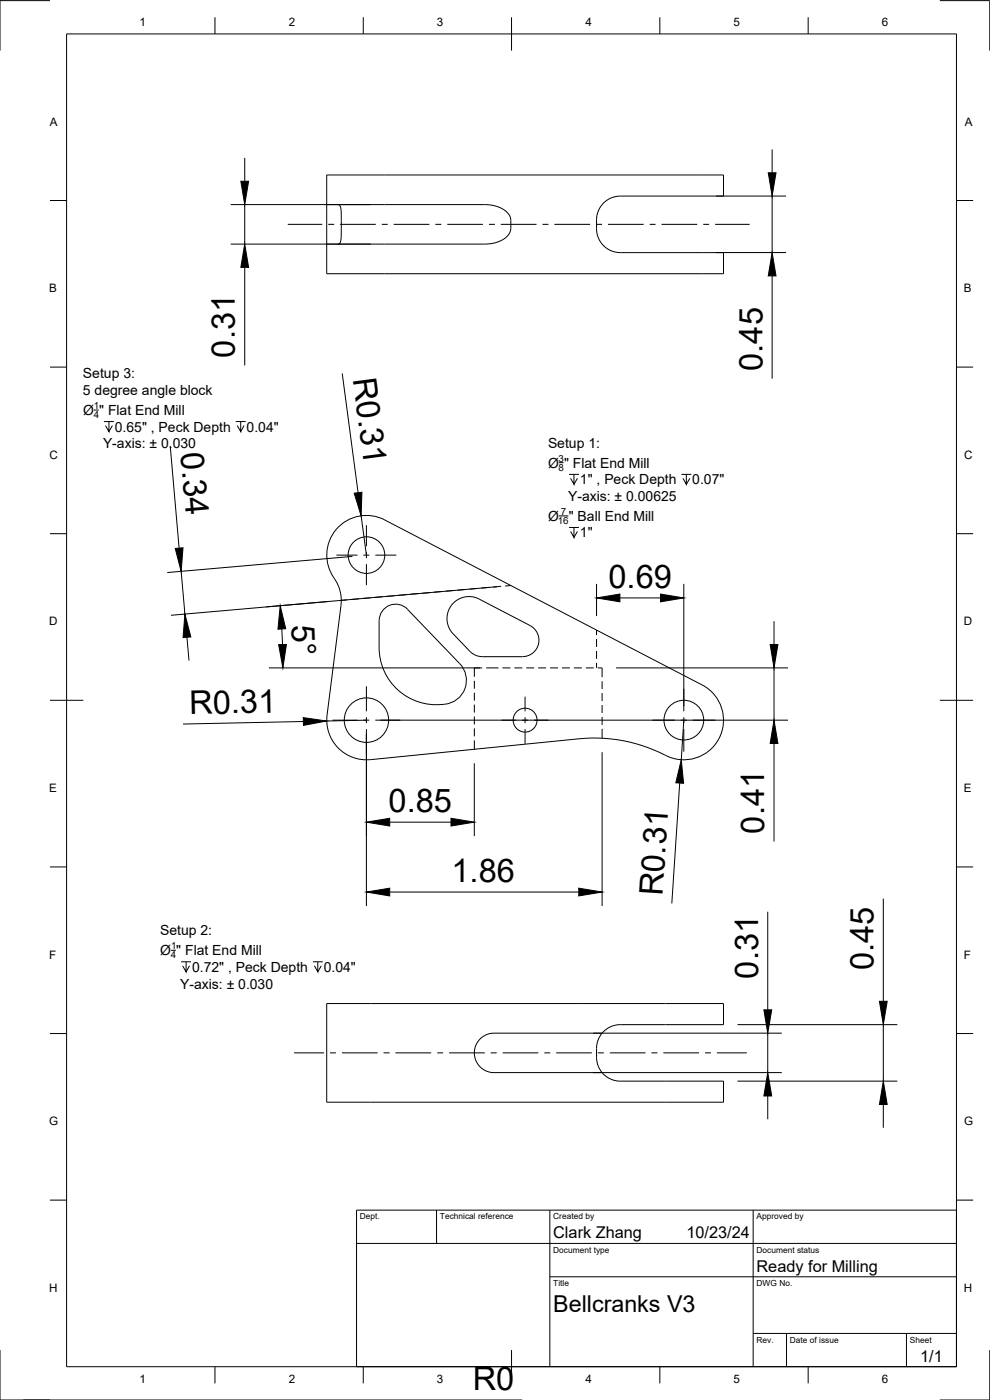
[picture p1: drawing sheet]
<svg xmlns="http://www.w3.org/2000/svg" width="297mm" height="420mm" viewBox="0 0 297 420" stroke-linecap="round" stroke-linejoin="round" font-family="sans-serif">
<!-- layer: Hidden -->
<g fill="none" stroke="#000" stroke-width=".3">
<path d="M107.7 179.7l-2.4 .2M111.2 179.4l-2.3 .2M114.8 179.1l-2.4 .2M118.3 178.8l-2.3 .2M121.9 178.5l-2.4 .2M125.5 178.1l-2.4 .3M129 177.8l-2.4 .3M132.6 177.5l-2.4 .2M136.1 177.2l-2.3 .2M139.7 176.9l-2.4 .2M143.3 176.6l-2.4 .2M146.8 176.3l-2.4 .2"/>
<path d="M150.4 176l-2.4 .2M153.3 175.7l-1.7 .2M104.1 180l-1.7 .2M179 189.1v1.5M179 191.8v2.4M179 195.4v2.3M179 198.9v1.5M142.3 204.3v2.4M142.3 207.9v2.4M142.3 211.5v2.3M142.3 215v2.4M142.3 218.6v2.4"/>
<path d="M144.7 200.4h-2.4v2.7M145.9 200.4h3.7M150.7 200.4h2.4M154.3 200.4h2.4M157.9 200.4h2.4M161.5 200.4h2.4M165 200.4h2.4M168.6 200.4h2.4M172.2 200.4h2.4M175.8 200.4h2.3M179.3 200.4h1.4v2.8M180.7 204.4v2.4"/>
<path d="M180.7 208v2.4M180.7 211.6v2.4M180.7 215.2v2.4M180.7 218.7v2.9M142.3 222.2v2.7"/>
</g>
<!-- layer: Visible -->
<g fill="none" stroke="#000" stroke-width=".3">
<path d="M98 52.5h119.1v6.3h-31a7.2 7.2 0 0 0-7.1 7.2v2.7a7.2 7.2 0 0 0 7.1 7.1h31v6.3h-119.1zM98 61.4h47.4a8.3 8.3 0 0 1 7.6 3.5l.3 1.3v2.3a5.5 5.5 0 0 1-5 4.4l-2.9 .4h-47.4M101.4 61.4a1.66 1.66 0 0 1 1 2.1v7.7a1.66 1.66 0 0 1-1 2.1M100.3 173.5a11.6 11.6 0 0 1 2 8.2l-4.2 32.9a11.9 11.9 0 0 0 13 13.4M100.3 173.5a11.9 11.9 0 0 1 .7-14.7 11.9 11.9 0 0 1 14.4-2.8l95.3 49.6M113.7 186.3v8.1a17.1 17.1 0 0 0 18.9 17M113.8 186.3a4.9 4.9 0 0 1 3.1-4.6 4.9 4.9 0 0 1 5.4 1.1l15.6 16.3M136 190.2l5.5 5.7 1.5 .9 1.7 .3M136 190.2a6.6 6.6 0 0 1-.6-8.5 6.6 6.6 0 0 1 8.4-1.9l15.2 7.9a4.9 4.9 0 0 1 2.6 5.6 4.9 4.9 0 0 1-4.8 3.8h-12.1M137.9 199.1a7.3 7.3 0 0 1 1.4 8 7.3 7.3 0 0 1-6.7 4.3M210.7 205.6a11.9 11.9 0 0 1 5 16 11.9 11.9 0 0 1-16 5.1 46.2 46.2 0 0 0-26-5l-62.6 6.3M98 301.2h119.1v6.3h-31a7.2 7.2 0 0 0-5.4 2.6h-32.5a5.9 5.9 0 0 0-5.9 5.9 5.9 5.9 0 0 0 5.9 5.9h32.5a7.2 7.2 0 0 0 5.4 2.6h31v6.3h-119.1z"/>
<path d="M179 317.3l.3 2.1 1.4 2.5M180.7 310l-1.4 2.5a12.8 12.8 0 0 0-.3 4.8"/>
<circle cx="110" cy="166.6" r="5.5"/>
<circle cx="110" cy="216.1" r="6.7"/>
<circle cx="157.6" cy="216.1" r="3.6"/>
<circle cx="205.2" cy="216.1" r="6"/>
</g>
<!-- layer: BORDER -->
<g fill="none" stroke="#000" stroke-width=".3">
<path d="M15 .2h-15v15M20 10.2h267v400h-267zM64.5 5.2v5M109 5.2v5M153.5 5.2v10M198 5.2v5M242.5 5.2v5M282 .2h15v15M15 60.2h5M287 60.2h5M15 110.2h5M287 110.2h5"/>
<path d="M15 160.2h5M287 160.2h5M15 210.2h10M282 210.2h10M15 260.2h5M287 260.2h5M15 310.2h5M287 310.2h5M15 360.2h5M287 360.2h5M0 405.2v15h15M64.5 410.2v5"/>
<path d="M109 410.2v5M153.5 405.2v10M198 410.2v5M242.5 410.2v5M297 405.2v15h-15"/>
</g>
<!-- layer: TITLEBLOCK -->
<path d="M107 363.2h180v47h-180zM107 373.2h180M131 363.2v10M165 363.2v47M226 363.2v47M165 383.2h122M226 400.2h61M236 400.2v10M272 400.2v10" fill="none" stroke="#000" stroke-width=".3"/>
<!-- layer: Smart Centers -->
<g fill="none" stroke="#000" stroke-width=".3">
<path d="M86.3 67.3h10.4M98.5 67.3h1.8M102 67.3h10.8M114.6 67.3h1.7M118.1 67.3h10.7M130.6 67.3h1.8M134.2 67.3h10.7M146.7 67.3h1.8M150.3 67.3h10.7M162.8 67.3h1.7M166.3 67.3h10.8M178.8 67.3h1.8"/>
<path d="M182.4 67.3h10.7M194.9 67.3h1.8M198.5 67.3h10.7M211 67.3h1.8M214.6 67.3h10.3M109.9 157.6v6.3M100.9 166.6h6.4M109 166.6h1.8M109.9 165.7v1.8M109.9 169.3v6.3M112.6 166.6h6.3M99.8 216.1h7.5"/>
<path d="M109 216.1h1.8M109.9 206v7.5M109.9 215.2v1.8M109.9 218.8v7.5M112.6 216.1h7.5M150.5 216.1h4.4M156.7 216.1h1.8M157.5 209.1v4.4M157.5 215.2v1.8M157.5 218.8v4.4M160.2 216.1h4.4M195.7 216.1h6.8"/>
<path d="M204.3 216.1h1.8M205.2 206.7v6.8M205.2 215.2v1.8M205.2 218.8v6.8M207.9 216.1h6.7M88.2 316h9M99 316h1.8M102.6 316h10.7M115.1 316h1.8M118.7 316h10.7M131.2 316h1.7M134.7 316h10.8"/>
<path d="M147.2 316h1.8M150.8 316h10.7M163.3 316h1.8M166.9 316h10.7M179.4 316h1.8M183 316h10.7M195.5 316h1.8M199 316h10.7M211.5 316h1.8M215.1 316h9"/>
</g>
<!-- layer: FD_Dimensions -->
<g fill="none" stroke="#000" stroke-width=".3">
<path d="M73.4 47.4v7M214.9 58.8h21M231.7 44.9v7M231.7 58.8v17M69.2 61.4h42M69.2 73.3h42M73.4 61.4v11.9M214.9 75.8h21M73.4 80.2v29.5M231.7 82.8v30.8M102.7 112.1l4.7 35.8M51.1 133.9l2.6 30.6"/>
<path d="M108.4 154.8l1.5 11.8M54.4 171.5l1.1 12.8M105.7 167l-55.5 4.8M149.1 176.1l-97.8 8.6M179 175.2v9.7M186 179.5h12.2M205.2 175.2v36.7M56.1 191.3l.6 6.9M84.6 188.8l.2 4.6M232.2 186.4v7M80.7 200.4h63.3M91 216.5l-36.1 .8"/>
<path d="M109.9 216.1l-11.9 .3M114.1 216.1h122.3M184.8 200.4h51.6M205.2 216.1l-.8 11.9M232.2 200.4v15.7M109.9 220.3v51.6M142.3 229.1v21.8M180.7 225.7v46.2M203.9 235l-2.3 36.1M232.2 223.1v29.5M116.9 246.7h18.4M116.9 267.7h56.8"/>
<path d="M230.4 273.6v29.5M265 269.7v30.8M177.9 310.1h56.7M221.3 307.5h47.9M230.4 310.1v11.8M265 307.5v17M177.9 321.9h56.7M221.3 324.5h47.9M230.4 328.9v7M265 331.5v7M7 420.2h149.7"/>
</g>
<g fill="#000" stroke="#000" stroke-width=".3">
<path d="M72.3 54.4h2.3l-1.2 7zM230.5 51.9h2.3l-1.1 6.9zM73.4 73.3l1.2 6.9h-2.3zM231.7 75.8l1.1 7h-2.3zM106.3 148l2.3-.3-.2 7.1zM52.6 164.6l2.3-.2-.5 7.1zM179 179.5l7-1.2v2.3zM198.2 178.3l7 1.2-7 1.1zM55.5 184.3l1.8 6.9-2.4 .1zM84.1 181.8l1.6 6.9-2.3 .1zM83.6 193.5l2.3-.1-1 7zM231.1 193.4h2.3l-1.2 7z"/>
<path d="M91 215.4l7 1-6.9 1.3zM204.4 228l.7 7.1-2.3-.2zM232.2 216.1l1.2 7h-2.3zM109.9 246.7l7-1.1v2.3zM135.3 245.6l7 1.1-7 1.2zM109.9 267.7l7-1.1v2.3zM173.7 266.6l7 1.1-7 1.2zM229.2 303.1h2.3l-1.1 7zM263.9 300.5h2.3l-1.2 7zM230.4 321.9l1.1 7h-2.3zM265 324.5l1.2 7h-2.3z"/>
</g>
<!-- layer: Notes -->
<g fill="none" stroke="#000" stroke-width=".3">
<path d="M28.2 123.1h1.4M31.2 126.5h3M32.7 126.5v3l-1.1-1.8M33.7 127.7l-1 1.8M70.7 126.5h3M72.2 126.5v3l-1-1.8M73.2 127.7l-1 1.8M167.7 138.9h1.4M167.7 154.8h2.8M170.7 142.4h3M170.7 158.3h3M172.2 142.4v3l-1-1.8"/>
<path d="M172.2 158.3v3l-1-1.8M173.2 143.6l-1 1.8M173.2 159.5l-1 1.8M204.4 142.4h3M205.9 142.4v3l-1-1.8M207 143.6l-1.1 1.8M51.3 285.2h1.5M54.3 288.6h3M55.8 288.6v3.1l-1-1.8M56.9 289.9l-1.1 1.8M93.9 288.6h3M95.4 288.6v3.1l-1.1-1.8"/>
<path d="M96.4 289.9l-1 1.8"/>
</g>
<g font-size="9.8">
<text x="70.5" y="107.3" transform="rotate(-90 70.5 107.3)">0.31</text>
<text x="105.8" y="113.7" transform="rotate(82 105.8 113.7)">R0.31</text>
<text x="228.7" y="111.3" transform="rotate(-90 228.7 111.3)">0.45</text>
<text x="54.2" y="136" transform="rotate(85 54.2 136)">0.34</text>
<text x="182.6" y="176.5">0.69</text>
<text x="87.5" y="187.6" transform="rotate(88 87.5 187.6)">5°</text>
<text x="56.9" y="214.3" transform="rotate(-1 56.9 214.3)">R0.31</text>
<text x="116.6" y="243.8">0.85</text>
<text x="229.3" y="250.2" transform="rotate(-90 229.3 250.2)">0.41</text>
<text x="135.5" y="264.8">1.86</text>
<text x="198.8" y="268.9" transform="rotate(-86 198.8 268.9)">R0.31</text>
<text x="227.4" y="293.7" transform="rotate(-90 227.4 293.7)">0.31</text>
<text x="262.1" y="291.1" transform="rotate(-90 262.1 291.1)">0.45</text>
<text x="141.8" y="417.3">R0</text>
</g>
<text font-size="7" x="166" y="393.7">Bellcranks V3</text>
<g font-size="4.9">
<text x="166" y="371.7">Clark Zhang</text>
<text x="206" y="371.7">10/23/24</text>
<text x="227" y="381.7">Ready for Milling</text>
<text x="276.1" y="408.8">1/1</text>
</g>
<g font-size="4.2">
<text x="24.9" y="113.6">Setup 3:</text>
<text x="24.9" y="118.6">5 degree angle block</text>
<text x="24.9" y="124.6">Ø &quot; Flat End Mill</text>
<text x="34.5" y="129.5">0.65&quot; , Peck Depth</text>
<text x="74" y="129.5">0.04&quot;</text>
<text x="30.9" y="134.5">Y-axis: ± 0.030</text>
<text x="164.4" y="134.3">Setup 1:</text>
<text x="164.4" y="140.4">Ø &quot; Flat End Mill</text>
<text x="174" y="145.4">1&quot; , Peck Depth</text>
<text x="207.7" y="145.4">0.07&quot;</text>
<text x="170.4" y="150.4">Y-axis: ± 0.00625</text>
<text x="164.4" y="156.3">Ø</text>
<text x="170.6" y="156.3">&quot; Ball End Mill</text>
<text x="174" y="161.3">1&quot;</text>
<text x="48" y="280.7">Setup 2:</text>
<text x="48" y="286.7">Ø &quot; Flat End Mill</text>
<text x="57.6" y="291.7">0.72&quot; , Peck Depth</text>
<text x="97.2" y="291.7">0.04&quot;</text>
<text x="54" y="296.7">Y-axis: ± 0.030</text>
</g>
<g font-size="3.5">
<text x="41.9" y="7.7">1</text>
<text x="86.6" y="7.7">2</text>
<text x="131.1" y="7.7">3</text>
<text x="175.7" y="7.7">4</text>
<text x="220.1" y="7.7">5</text>
<text x="264.6" y="7.7">6</text>
<text x="15" y="37.7">A</text>
<text x="289.5" y="37.7">A</text>
<text x="14.7" y="87.7">B</text>
<text x="289.2" y="87.7">B</text>
<text x="14.8" y="137.7">C</text>
<text x="289.3" y="137.7">C</text>
<text x="14.7" y="187.7">D</text>
<text x="289.2" y="187.7">D</text>
<text x="14.7" y="237.7">E</text>
<text x="289.2" y="237.7">E</text>
<text x="14.7" y="287.7">F</text>
<text x="289.2" y="287.7">F</text>
<text x="14.8" y="337.7">G</text>
<text x="289.3" y="337.7">G</text>
<text x="14.7" y="387.7">H</text>
<text x="289.2" y="387.7">H</text>
<text x="41.9" y="415.2">1</text>
<text x="86.6" y="415.2">2</text>
<text x="131.1" y="415.2">3</text>
<text x="175.7" y="415.2">4</text>
<text x="220.1" y="415.2">5</text>
<text x="264.6" y="415.2">6</text>
</g>
<g font-size="2.9">
<text x="28.1" y="125.5">4</text>
<text x="28.2" y="122.7">1</text>
<text x="167.6" y="138.5">3</text>
<text x="167.6" y="141.4">8</text>
<text x="168.3" y="154.5">7</text>
<text x="167.4" y="157.3">16</text>
<text x="51.3" y="287.7">4</text>
<text x="51.3" y="284.8">1</text>
</g>
<g font-size="2.5">
<text x="108" y="366">Dept.</text>
<text x="132" y="366">Technical reference</text>
<text x="166" y="366">Created by</text>
<text x="227" y="366">Approved by</text>
<text x="166" y="376">Document type</text>
<text x="227" y="376">Document status</text>
<text x="166" y="386">Title</text>
<text x="227" y="386">DWG No.</text>
<text x="227" y="403">Rev.</text>
<text x="237" y="403">Date of issue</text>
<text x="273" y="403">Sheet</text>
</g>
</svg>
